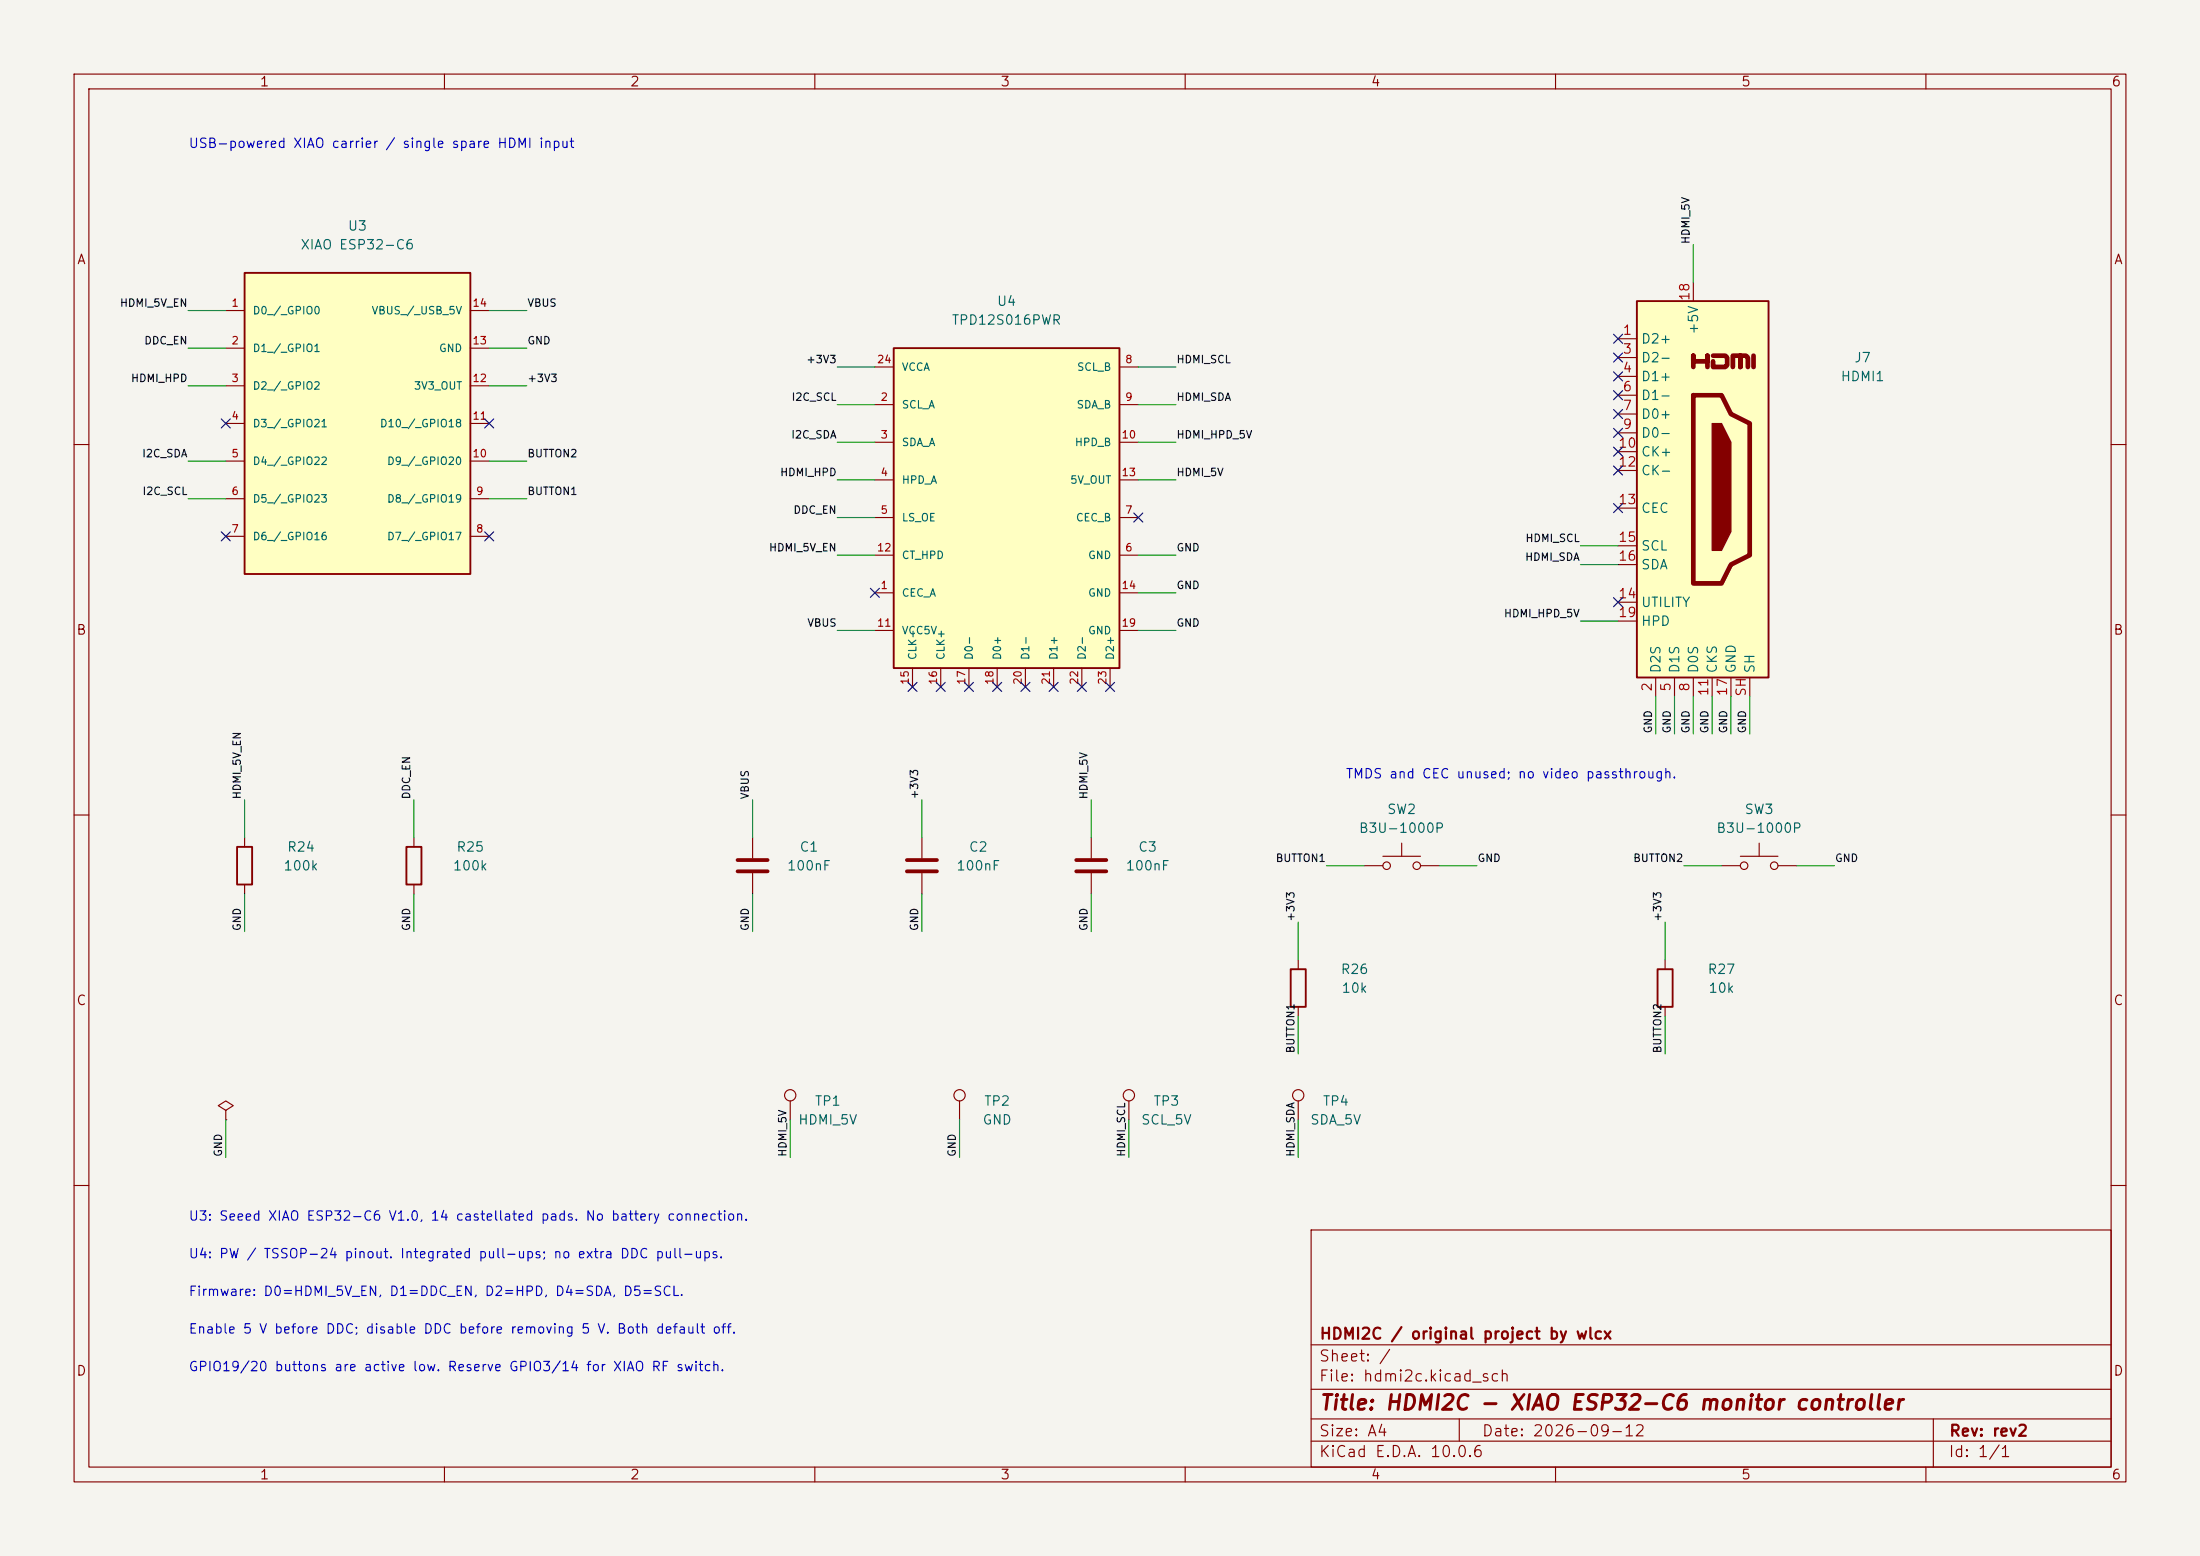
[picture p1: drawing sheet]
(kicad_sch (version 20250114) (generator "eeschema") (paper "A4")
 (title_block (title "HDMI2C - XIAO ESP32-C6 monitor controller") (date "2026-09-12") (rev "rev2") (company "HDMI2C / original project by wlcx"))
 (lib_symbols
(symbol "Connector:HDMI_A"
  (exclude_from_sim no)
  (in_bom yes)
  (on_board yes)
  (in_pos_files yes)
  (duplicate_pin_numbers_are_jumpers no)
  (property "Reference" "J" (at -6.35 26.67 0) (show_name no) (do_not_autoplace no) (effects (font (size 1.27 1.27))))
  (property "Value" "HDMI_A" (at 10.16 26.67 0) (show_name no) (do_not_autoplace no) (effects (font (size 1.27 1.27))))
  (property "Footprint" "" (at 0.635 0 0) (show_name no) (do_not_autoplace no) (hide yes) (effects (font (size 1.27 1.27))))
  (property "Datasheet" "https://en.wikipedia.org/wiki/HDMI" (at 0.635 0 0) (show_name no) (do_not_autoplace no) (hide yes) (effects (font (size 1.27 1.27))))
  (property "Description" "HDMI type A connector" (at 0 0 0) (show_name no) (do_not_autoplace no) (hide yes) (effects (font (size 1.27 1.27))))
  (symbol "HDMI_A_0_0"
   (polyline (pts (xy 0 16.51) (xy 0 18.034) (xy 0 17.272) (xy 1.905 17.272) (xy 1.905 18.034) (xy 1.905 16.51)) (stroke (width 0.635) (type default)) (fill (type none)))
   (polyline (pts (xy 2.667 18.034) (xy 4.318 18.034) (xy 4.572 17.78) (xy 4.572 16.764) (xy 4.318 16.51) (xy 2.667 16.51) (xy 2.667 17.272)) (stroke (width 0.635) (type default)) (fill (type none)))
   (polyline (pts (xy 8.128 16.51) (xy 8.128 18.034)) (stroke (width 0.635) (type default)) (fill (type none))))
  (symbol "HDMI_A_0_1"
   (rectangle (start -7.62 25.4) (end 10.16 -25.4) (stroke (width 0.254) (type default)) (fill (type background)))
   (polyline (pts (xy 0 12.7) (xy 0 -12.7) (xy 3.81 -12.7) (xy 5.08 -10.16) (xy 7.62 -8.89) (xy 7.62 8.89) (xy 5.08 10.16) (xy 3.81 12.7) (xy 0 12.7)) (stroke (width 0.635) (type default)) (fill (type none)))
   (polyline (pts (xy 2.54 8.89) (xy 3.81 8.89) (xy 5.08 6.35) (xy 5.08 -5.715) (xy 3.81 -8.255) (xy 2.54 -8.255) (xy 2.54 8.89)) (stroke (width 0) (type default)) (fill (type outline)))
   (polyline (pts (xy 5.334 16.51) (xy 5.334 18.034) (xy 6.35 18.034) (xy 6.35 16.51) (xy 6.35 18.034) (xy 7.112 18.034) (xy 7.366 17.78) (xy 7.366 16.51)) (stroke (width 0.635) (type default)) (fill (type none))))
  (symbol "HDMI_A_1_1"
   (pin passive line (at -10.16 20.32 0) (length 2.54) (name "D2+" (effects (font (size 1.27 1.27)))) (number "1" (effects (font (size 1.27 1.27)))))
   (pin power_in line (at -5.08 -27.94 90) (length 2.54) (name "D2S" (effects (font (size 1.27 1.27)))) (number "2" (effects (font (size 1.27 1.27)))))
   (pin passive line (at -10.16 17.78 0) (length 2.54) (name "D2-" (effects (font (size 1.27 1.27)))) (number "3" (effects (font (size 1.27 1.27)))))
   (pin passive line (at -10.16 15.24 0) (length 2.54) (name "D1+" (effects (font (size 1.27 1.27)))) (number "4" (effects (font (size 1.27 1.27)))))
   (pin power_in line (at -2.54 -27.94 90) (length 2.54) (name "D1S" (effects (font (size 1.27 1.27)))) (number "5" (effects (font (size 1.27 1.27)))))
   (pin passive line (at -10.16 12.7 0) (length 2.54) (name "D1-" (effects (font (size 1.27 1.27)))) (number "6" (effects (font (size 1.27 1.27)))))
   (pin passive line (at -10.16 10.16 0) (length 2.54) (name "D0+" (effects (font (size 1.27 1.27)))) (number "7" (effects (font (size 1.27 1.27)))))
   (pin power_in line (at 0 -27.94 90) (length 2.54) (name "D0S" (effects (font (size 1.27 1.27)))) (number "8" (effects (font (size 1.27 1.27)))))
   (pin passive line (at -10.16 7.62 0) (length 2.54) (name "D0-" (effects (font (size 1.27 1.27)))) (number "9" (effects (font (size 1.27 1.27)))))
   (pin passive line (at -10.16 5.08 0) (length 2.54) (name "CK+" (effects (font (size 1.27 1.27)))) (number "10" (effects (font (size 1.27 1.27)))))
   (pin power_in line (at 2.54 -27.94 90) (length 2.54) (name "CKS" (effects (font (size 1.27 1.27)))) (number "11" (effects (font (size 1.27 1.27)))))
   (pin passive line (at -10.16 2.54 0) (length 2.54) (name "CK-" (effects (font (size 1.27 1.27)))) (number "12" (effects (font (size 1.27 1.27)))))
   (pin bidirectional line (at -10.16 -2.54 0) (length 2.54) (name "CEC" (effects (font (size 1.27 1.27)))) (number "13" (effects (font (size 1.27 1.27)))))
   (pin passive line (at -10.16 -15.24 0) (length 2.54) (name "UTILITY" (effects (font (size 1.27 1.27)))) (number "14" (effects (font (size 1.27 1.27)))))
   (pin passive line (at -10.16 -7.62 0) (length 2.54) (name "SCL" (effects (font (size 1.27 1.27)))) (number "15" (effects (font (size 1.27 1.27)))))
   (pin bidirectional line (at -10.16 -10.16 0) (length 2.54) (name "SDA" (effects (font (size 1.27 1.27)))) (number "16" (effects (font (size 1.27 1.27)))))
   (pin power_in line (at 5.08 -27.94 90) (length 2.54) (name "GND" (effects (font (size 1.27 1.27)))) (number "17" (effects (font (size 1.27 1.27)))))
   (pin power_in line (at 0 27.94 270) (length 2.54) (name "+5V" (effects (font (size 1.27 1.27)))) (number "18" (effects (font (size 1.27 1.27)))))
   (pin passive line (at -10.16 -17.78 0) (length 2.54) (name "HPD" (effects (font (size 1.27 1.27)))) (number "19" (effects (font (size 1.27 1.27)))))
   (pin passive line (at 7.62 -27.94 90) (length 2.54) (name "SH" (effects (font (size 1.27 1.27)))) (number "SH" (effects (font (size 1.27 1.27))))))
  (embedded_fonts no))
(symbol "Connector:TestPoint"
  (pin_numbers (hide yes))
  (pin_names
   (offset 0.762) (hide yes))
  (exclude_from_sim no)
  (in_bom yes)
  (on_board yes)
  (in_pos_files yes)
  (duplicate_pin_numbers_are_jumpers no)
  (property "Reference" "TP" (at 0 6.858 0) (show_name no) (do_not_autoplace no) (effects (font (size 1.27 1.27))))
  (property "Value" "TestPoint" (at 0 5.08 0) (show_name no) (do_not_autoplace no) (effects (font (size 1.27 1.27))))
  (property "Footprint" "" (at 5.08 0 0) (show_name no) (do_not_autoplace no) (hide yes) (effects (font (size 1.27 1.27))))
  (property "Datasheet" "" (at 5.08 0 0) (show_name no) (do_not_autoplace no) (hide yes) (effects (font (size 1.27 1.27))))
  (property "Description" "test point" (at 0 0 0) (show_name no) (do_not_autoplace no) (hide yes) (effects (font (size 1.27 1.27))))
  (symbol "TestPoint_0_1"
   (circle (center 0 3.302) (radius 0.762) (stroke (width 0) (type default)) (fill (type none))))
  (symbol "TestPoint_1_1"
   (pin passive line (at 0 0 90) (length 2.54) (name "1" (effects (font (size 1.27 1.27)))) (number "1" (effects (font (size 1.27 1.27))))))
  (embedded_fonts no))
(symbol "Device:C"
  (pin_numbers (hide yes))
  (pin_names
   (offset 0.254))
  (exclude_from_sim no)
  (in_bom yes)
  (on_board yes)
  (in_pos_files yes)
  (duplicate_pin_numbers_are_jumpers no)
  (property "Reference" "C" (at 0.635 2.54 0) (show_name no) (do_not_autoplace no) (effects (font (size 1.27 1.27)) (justify left)))
  (property "Value" "C" (at 0.635 -2.54 0) (show_name no) (do_not_autoplace no) (effects (font (size 1.27 1.27)) (justify left)))
  (property "Footprint" "" (at 0.9652 -3.81 0) (show_name no) (do_not_autoplace no) (hide yes) (effects (font (size 1.27 1.27))))
  (property "Datasheet" "" (at 0 0 0) (show_name no) (do_not_autoplace no) (hide yes) (effects (font (size 1.27 1.27))))
  (property "Description" "Unpolarized capacitor" (at 0 0 0) (show_name no) (do_not_autoplace no) (hide yes) (effects (font (size 1.27 1.27))))
  (symbol "C_0_1"
   (polyline (pts (xy -2.032 0.762) (xy 2.032 0.762)) (stroke (width 0.508) (type default)) (fill (type none)))
   (polyline (pts (xy -2.032 -0.762) (xy 2.032 -0.762)) (stroke (width 0.508) (type default)) (fill (type none))))
  (symbol "C_1_1"
   (pin passive line (at 0 3.81 270) (length 2.794) (name "" (effects (font (size 1.27 1.27)))) (number "1" (effects (font (size 1.27 1.27)))))
   (pin passive line (at 0 -3.81 90) (length 2.794) (name "" (effects (font (size 1.27 1.27)))) (number "2" (effects (font (size 1.27 1.27))))))
  (embedded_fonts no))
(symbol "Device:R"
  (pin_numbers (hide yes))
  (pin_names
   (offset 0))
  (exclude_from_sim no)
  (in_bom yes)
  (on_board yes)
  (in_pos_files yes)
  (duplicate_pin_numbers_are_jumpers no)
  (property "Reference" "R" (at 2.032 0 90) (show_name no) (do_not_autoplace no) (effects (font (size 1.27 1.27))))
  (property "Value" "R" (at 0 0 90) (show_name no) (do_not_autoplace no) (effects (font (size 1.27 1.27))))
  (property "Footprint" "" (at -1.778 0 90) (show_name no) (do_not_autoplace no) (hide yes) (effects (font (size 1.27 1.27))))
  (property "Datasheet" "" (at 0 0 0) (show_name no) (do_not_autoplace no) (hide yes) (effects (font (size 1.27 1.27))))
  (property "Description" "Resistor" (at 0 0 0) (show_name no) (do_not_autoplace no) (hide yes) (effects (font (size 1.27 1.27))))
  (symbol "R_0_1"
   (rectangle (start -1.016 -2.54) (end 1.016 2.54) (stroke (width 0.254) (type default)) (fill (type none))))
  (symbol "R_1_1"
   (pin passive line (at 0 3.81 270) (length 1.27) (name "" (effects (font (size 1.27 1.27)))) (number "1" (effects (font (size 1.27 1.27)))))
   (pin passive line (at 0 -3.81 90) (length 1.27) (name "" (effects (font (size 1.27 1.27)))) (number "2" (effects (font (size 1.27 1.27))))))
  (embedded_fonts no))
(symbol "Switch:SW_Push"
  (pin_numbers (hide yes))
  (pin_names
   (offset 1.016) (hide yes))
  (exclude_from_sim no)
  (in_bom yes)
  (on_board yes)
  (in_pos_files yes)
  (duplicate_pin_numbers_are_jumpers no)
  (property "Reference" "SW" (at 1.27 2.54 0) (show_name no) (do_not_autoplace no) (effects (font (size 1.27 1.27)) (justify left)))
  (property "Value" "SW_Push" (at 0 -1.524 0) (show_name no) (do_not_autoplace no) (effects (font (size 1.27 1.27))))
  (property "Footprint" "" (at 0 5.08 0) (show_name no) (do_not_autoplace no) (hide yes) (effects (font (size 1.27 1.27))))
  (property "Datasheet" "" (at 0 5.08 0) (show_name no) (do_not_autoplace no) (hide yes) (effects (font (size 1.27 1.27))))
  (property "Description" "Push button switch, generic, two pins" (at 0 0 0) (show_name no) (do_not_autoplace no) (hide yes) (effects (font (size 1.27 1.27))))
  (symbol "SW_Push_0_1"
   (circle (center -2.032 0) (radius 0.508) (stroke (width 0) (type default)) (fill (type none)))
   (polyline (pts (xy 0 1.27) (xy 0 3.048)) (stroke (width 0) (type default)) (fill (type none)))
   (circle (center 2.032 0) (radius 0.508) (stroke (width 0) (type default)) (fill (type none)))
   (polyline (pts (xy 2.54 1.27) (xy -2.54 1.27)) (stroke (width 0) (type default)) (fill (type none)))
   (pin passive line (at -5.08 0 0) (length 2.54) (name "1" (effects (font (size 1.27 1.27)))) (number "1" (effects (font (size 1.27 1.27)))))
   (pin passive line (at 5.08 0 180) (length 2.54) (name "2" (effects (font (size 1.27 1.27)))) (number "2" (effects (font (size 1.27 1.27))))))
  (embedded_fonts no))
(symbol "hdmi2c:TPD12S016PW" (pin_names (offset 1.016)) (in_bom yes) (on_board yes)
   (property "Reference" "U" (at 0 25.4 0) (effects (font (size 1.27 1.27))))
   (property "Value" "TPD12S016PW" (at 0 22.86 0) (effects (font (size 1.27 1.27))))
   (property "Footprint" "" (at 0 0 0) (effects (font (size 1.27 1.27)) hide))
   (property "Datasheet" "https://www.ti.com/lit/ds/symlink/tpd12s016.pdf" (at 0 0 0) (effects (font (size 1.27 1.27)) hide))
   (property "Description" "TI HDMI interface, TSSOP-24 PW; DDC level shifting and protected 5 V output" (at 0 0 0) (effects (font (size 1.27 1.27)) hide))
   (symbol "TPD12S016PW_0_1"
    (rectangle (start -15.24 20.32) (end 15.24 -22.86) (stroke (width 0.254) (type default)) (fill (type background))))
   (symbol "TPD12S016PW_1_1"
  (pin power_in line (at -17.78 17.78 0) (length 2.54) (name "VCCA" (effects (font (size 1.016 1.016)))) (number "24" (effects (font (size 1.016 1.016)))))
(pin bidirectional line (at -17.78 12.700000000000001 0) (length 2.54) (name "SCL_A" (effects (font (size 1.016 1.016)))) (number "2" (effects (font (size 1.016 1.016)))))
(pin bidirectional line (at -17.78 7.620000000000001 0) (length 2.54) (name "SDA_A" (effects (font (size 1.016 1.016)))) (number "3" (effects (font (size 1.016 1.016)))))
(pin output line (at -17.78 2.540000000000001 0) (length 2.54) (name "HPD_A" (effects (font (size 1.016 1.016)))) (number "4" (effects (font (size 1.016 1.016)))))
(pin input line (at -17.78 -2.539999999999999 0) (length 2.54) (name "LS_OE" (effects (font (size 1.016 1.016)))) (number "5" (effects (font (size 1.016 1.016)))))
(pin input line (at -17.78 -7.619999999999997 0) (length 2.54) (name "CT_HPD" (effects (font (size 1.016 1.016)))) (number "12" (effects (font (size 1.016 1.016)))))
(pin bidirectional line (at -17.78 -12.7 0) (length 2.54) (name "CEC_A" (effects (font (size 1.016 1.016)))) (number "1" (effects (font (size 1.016 1.016)))))
(pin power_in line (at -17.78 -17.78 0) (length 2.54) (name "VCC5V" (effects (font (size 1.016 1.016)))) (number "11" (effects (font (size 1.016 1.016)))))
(pin bidirectional line (at 17.78 17.78 180) (length 2.54) (name "SCL_B" (effects (font (size 1.016 1.016)))) (number "8" (effects (font (size 1.016 1.016)))))
(pin bidirectional line (at 17.78 12.700000000000001 180) (length 2.54) (name "SDA_B" (effects (font (size 1.016 1.016)))) (number "9" (effects (font (size 1.016 1.016)))))
(pin input line (at 17.78 7.620000000000001 180) (length 2.54) (name "HPD_B" (effects (font (size 1.016 1.016)))) (number "10" (effects (font (size 1.016 1.016)))))
(pin power_out line (at 17.78 2.540000000000001 180) (length 2.54) (name "5V_OUT" (effects (font (size 1.016 1.016)))) (number "13" (effects (font (size 1.016 1.016)))))
(pin bidirectional line (at 17.78 -2.539999999999999 180) (length 2.54) (name "CEC_B" (effects (font (size 1.016 1.016)))) (number "7" (effects (font (size 1.016 1.016)))))
(pin power_in line (at 17.78 -7.619999999999997 180) (length 2.54) (name "GND" (effects (font (size 1.016 1.016)))) (number "6" (effects (font (size 1.016 1.016)))))
(pin power_in line (at 17.78 -12.7 180) (length 2.54) (name "GND" (effects (font (size 1.016 1.016)))) (number "14" (effects (font (size 1.016 1.016)))))
(pin power_in line (at 17.78 -17.78 180) (length 2.54) (name "GND" (effects (font (size 1.016 1.016)))) (number "19" (effects (font (size 1.016 1.016)))))
(pin passive line (at -12.7 -25.4 90) (length 2.54) (name "CLK-" (effects (font (size 1.016 1.016)))) (number "15" (effects (font (size 1.016 1.016)))))
(pin passive line (at -8.889999999999999 -25.4 90) (length 2.54) (name "CLK+" (effects (font (size 1.016 1.016)))) (number "16" (effects (font (size 1.016 1.016)))))
(pin passive line (at -5.079999999999999 -25.4 90) (length 2.54) (name "D0-" (effects (font (size 1.016 1.016)))) (number "17" (effects (font (size 1.016 1.016)))))
(pin passive line (at -1.2699999999999996 -25.4 90) (length 2.54) (name "D0+" (effects (font (size 1.016 1.016)))) (number "18" (effects (font (size 1.016 1.016)))))
(pin passive line (at 2.540000000000001 -25.4 90) (length 2.54) (name "D1-" (effects (font (size 1.016 1.016)))) (number "20" (effects (font (size 1.016 1.016)))))
(pin passive line (at 6.350000000000001 -25.4 90) (length 2.54) (name "D1+" (effects (font (size 1.016 1.016)))) (number "21" (effects (font (size 1.016 1.016)))))
(pin passive line (at 10.16 -25.4 90) (length 2.54) (name "D2-" (effects (font (size 1.016 1.016)))) (number "22" (effects (font (size 1.016 1.016)))))
(pin passive line (at 13.970000000000002 -25.4 90) (length 2.54) (name "D2+" (effects (font (size 1.016 1.016)))) (number "23" (effects (font (size 1.016 1.016)))))))
(symbol "hdmi2c:XIAO_ESP32C6" (pin_names (offset 1.016)) (in_bom yes) (on_board yes)
   (property "Reference" "U" (at 0 25.4 0) (effects (font (size 1.27 1.27))))
   (property "Value" "XIAO_ESP32C6" (at 0 22.86 0) (effects (font (size 1.27 1.27))))
   (property "Footprint" "" (at 0 0 0) (effects (font (size 1.27 1.27)) hide))
   (property "Datasheet" "https://files.seeedstudio.com/wiki/SeeedStudio-XIAO-ESP32C6/XIAO_ESP32_C6_v1.0_SCH_260114.pdf" (at 0 0 0) (effects (font (size 1.27 1.27)) hide))
   (property "Description" "Seeed Studio XIAO ESP32-C6 V1.0; 14 castellated pins; USB powered" (at 0 0 0) (effects (font (size 1.27 1.27)) hide))
   (symbol "XIAO_ESP32C6_0_1"
    (rectangle (start -15.24 20.32) (end 15.24 -20.32) (stroke (width 0.254) (type default)) (fill (type background))))
   (symbol "XIAO_ESP32C6_1_1"
  (pin bidirectional line (at -17.78 15.24 0) (length 2.54) (name "D0 / GPIO0" (effects (font (size 1.016 1.016)))) (number "1" (effects (font (size 1.016 1.016)))))
(pin bidirectional line (at -17.78 10.16 0) (length 2.54) (name "D1 / GPIO1" (effects (font (size 1.016 1.016)))) (number "2" (effects (font (size 1.016 1.016)))))
(pin bidirectional line (at -17.78 5.08 0) (length 2.54) (name "D2 / GPIO2" (effects (font (size 1.016 1.016)))) (number "3" (effects (font (size 1.016 1.016)))))
(pin bidirectional line (at -17.78 0.0 0) (length 2.54) (name "D3 / GPIO21" (effects (font (size 1.016 1.016)))) (number "4" (effects (font (size 1.016 1.016)))))
(pin bidirectional line (at -17.78 -5.08 0) (length 2.54) (name "D4 / GPIO22" (effects (font (size 1.016 1.016)))) (number "5" (effects (font (size 1.016 1.016)))))
(pin bidirectional line (at -17.78 -10.159999999999998 0) (length 2.54) (name "D5 / GPIO23" (effects (font (size 1.016 1.016)))) (number "6" (effects (font (size 1.016 1.016)))))
(pin bidirectional line (at -17.78 -15.24 0) (length 2.54) (name "D6 / GPIO16" (effects (font (size 1.016 1.016)))) (number "7" (effects (font (size 1.016 1.016)))))
(pin bidirectional line (at 17.78 -15.24 180) (length 2.54) (name "D7 / GPIO17" (effects (font (size 1.016 1.016)))) (number "8" (effects (font (size 1.016 1.016)))))
(pin bidirectional line (at 17.78 -10.159999999999998 180) (length 2.54) (name "D8 / GPIO19" (effects (font (size 1.016 1.016)))) (number "9" (effects (font (size 1.016 1.016)))))
(pin bidirectional line (at 17.78 -5.08 180) (length 2.54) (name "D9 / GPIO20" (effects (font (size 1.016 1.016)))) (number "10" (effects (font (size 1.016 1.016)))))
(pin bidirectional line (at 17.78 0.0 180) (length 2.54) (name "D10 / GPIO18" (effects (font (size 1.016 1.016)))) (number "11" (effects (font (size 1.016 1.016)))))
(pin power_out line (at 17.78 5.08 180) (length 2.54) (name "3V3_OUT" (effects (font (size 1.016 1.016)))) (number "12" (effects (font (size 1.016 1.016)))))
(pin power_in line (at 17.78 10.16 180) (length 2.54) (name "GND" (effects (font (size 1.016 1.016)))) (number "13" (effects (font (size 1.016 1.016)))))
(pin power_out line (at 17.78 15.24 180) (length 2.54) (name "VBUS / USB 5V" (effects (font (size 1.016 1.016)))) (number "14" (effects (font (size 1.016 1.016)))))))
(symbol "power:PWR_FLAG"
  (power global)
  (pin_numbers (hide yes))
  (pin_names
   (offset 0) (hide yes))
  (exclude_from_sim no)
  (in_bom yes)
  (on_board yes)
  (in_pos_files yes)
  (duplicate_pin_numbers_are_jumpers no)
  (property "Reference" "#FLG" (at 0 1.905 0) (show_name no) (do_not_autoplace no) (hide yes) (effects (font (size 1.27 1.27))))
  (property "Value" "PWR_FLAG" (at 0 3.81 0) (show_name no) (do_not_autoplace no) (effects (font (size 1.27 1.27))))
  (property "Footprint" "" (at 0 0 0) (show_name no) (do_not_autoplace no) (hide yes) (effects (font (size 1.27 1.27))))
  (property "Datasheet" "" (at 0 0 0) (show_name no) (do_not_autoplace no) (hide yes) (effects (font (size 1.27 1.27))))
  (property "Description" "Special symbol for telling ERC where power comes from" (at 0 0 0) (show_name no) (do_not_autoplace no) (hide yes) (effects (font (size 1.27 1.27))))
  (symbol "PWR_FLAG_0_0"
   (pin power_out line (at 0 0 90) (length 0) (name "" (effects (font (size 1.27 1.27)))) (number "1" (effects (font (size 1.27 1.27))))))
  (symbol "PWR_FLAG_0_1"
   (polyline (pts (xy 0 0) (xy 0 1.27) (xy -1.016 1.905) (xy 0 2.54) (xy 1.016 1.905) (xy 0 1.27)) (stroke (width 0) (type default)) (fill (type none))))
  (embedded_fonts no)))
(symbol (lib_id "hdmi2c:XIAO_ESP32C6") (at 48.26 57.15 0) (unit 1) (in_bom yes) (on_board yes)
(property "Reference" "U3" (at 48.26 30.479999999999997 0) (effects (font (size 1.27 1.27))))
(property "Value" "XIAO ESP32-C6" (at 48.26 33.019999999999996 0) (effects (font (size 1.27 1.27))))
(property "Footprint" "hdmi2c:XIAO_ESP32C6_Castellated" (at 48.26 57.15 0) (effects (font (size 1.27 1.27)) hide))
(property "Datasheet" "https://files.seeedstudio.com/wiki/SeeedStudio-XIAO-ESP32C6/XIAO_ESP32_C6_v1.0_SCH_260114.pdf" (at 48.26 57.15 0) (effects (font (size 1.27 1.27)) hide))
(property "Manufacturer" "Seeed Studio" (at 48.26 57.15 0) (effects (font (size 1.27 1.27)) hide))
(property "MPN" "113991254" (at 48.26 57.15 0) (effects (font (size 1.27 1.27)) hide))
(property "LCSC Part #" "C27675191" (at 48.26 57.15 0) (effects (font (size 1.27 1.27)) hide))
(property "Specification" "Complete V1.0 module; 14 soldered castellations; 4 MB flash" (at 48.26 57.15 0) (effects (font (size 1.27 1.27)) hide))
(pin "1")
(pin "2")
(pin "3")
(pin "4")
(pin "5")
(pin "6")
(pin "7")
(pin "8")
(pin "9")
(pin "10")
(pin "11")
(pin "12")
(pin "13")
(pin "14"))
(wire (pts (xy 30.48 41.91) (xy 25.4 41.91)) (stroke (width 0) (type default)))
(label "HDMI_5V_EN" (at 25.4 41.91 0) (effects (font (size 1.016 1.016)) (justify right bottom)))
(wire (pts (xy 30.48 46.99) (xy 25.4 46.99)) (stroke (width 0) (type default)))
(label "DDC_EN" (at 25.4 46.99 0) (effects (font (size 1.016 1.016)) (justify right bottom)))
(wire (pts (xy 30.48 52.07) (xy 25.4 52.07)) (stroke (width 0) (type default)))
(label "HDMI_HPD" (at 25.4 52.07 0) (effects (font (size 1.016 1.016)) (justify right bottom)))
(no_connect (at 30.48 57.15))
(wire (pts (xy 30.48 62.23) (xy 25.4 62.23)) (stroke (width 0) (type default)))
(label "I2C_SDA" (at 25.4 62.23 0) (effects (font (size 1.016 1.016)) (justify right bottom)))
(wire (pts (xy 30.48 67.31) (xy 25.4 67.31)) (stroke (width 0) (type default)))
(label "I2C_SCL" (at 25.4 67.31 0) (effects (font (size 1.016 1.016)) (justify right bottom)))
(no_connect (at 30.48 72.39))
(no_connect (at 66.04 72.39))
(wire (pts (xy 66.04 67.31) (xy 71.12 67.31)) (stroke (width 0) (type default)))
(label "BUTTON1" (at 71.12 67.31 0) (effects (font (size 1.016 1.016)) (justify left bottom)))
(wire (pts (xy 66.04 62.23) (xy 71.12 62.23)) (stroke (width 0) (type default)))
(label "BUTTON2" (at 71.12 62.23 0) (effects (font (size 1.016 1.016)) (justify left bottom)))
(no_connect (at 66.04 57.15))
(wire (pts (xy 66.04 52.07) (xy 71.12 52.07)) (stroke (width 0) (type default)))
(label "+3V3" (at 71.12 52.07 0) (effects (font (size 1.016 1.016)) (justify left bottom)))
(wire (pts (xy 66.04 46.99) (xy 71.12 46.99)) (stroke (width 0) (type default)))
(label "GND" (at 71.12 46.99 0) (effects (font (size 1.016 1.016)) (justify left bottom)))
(wire (pts (xy 66.04 41.91) (xy 71.12 41.91)) (stroke (width 0) (type default)))
(label "VBUS" (at 71.12 41.91 0) (effects (font (size 1.016 1.016)) (justify left bottom)))
(symbol (lib_id "hdmi2c:TPD12S016PW") (at 135.89 67.31 0) (unit 1) (in_bom yes) (on_board yes)
(property "Reference" "U4" (at 135.89 40.64 0) (effects (font (size 1.27 1.27))))
(property "Value" "TPD12S016PWR" (at 135.89 43.18 0) (effects (font (size 1.27 1.27))))
(property "Footprint" "Package_SO:TSSOP-24_4.4x7.8mm_P0.65mm" (at 135.89 67.31 0) (effects (font (size 1.27 1.27)) hide))
(property "Datasheet" "https://www.ti.com/lit/ds/symlink/tpd12s016.pdf" (at 135.89 67.31 0) (effects (font (size 1.27 1.27)) hide))
(property "Manufacturer" "Texas Instruments" (at 135.89 67.31 0) (effects (font (size 1.27 1.27)) hide))
(property "MPN" "TPD12S016PWR" (at 135.89 67.31 0) (effects (font (size 1.27 1.27)) hide))
(property "LCSC Part #" "C201665" (at 135.89 67.31 0) (effects (font (size 1.27 1.27)) hide))
(property "Specification" "PW/TSSOP-24; do not substitute the RKT pinout" (at 135.89 67.31 0) (effects (font (size 1.27 1.27)) hide))
(pin "24")
(pin "2")
(pin "3")
(pin "4")
(pin "5")
(pin "12")
(pin "1")
(pin "11")
(pin "8")
(pin "9")
(pin "10")
(pin "13")
(pin "7")
(pin "6")
(pin "14")
(pin "19")
(pin "15")
(pin "16")
(pin "17")
(pin "18")
(pin "20")
(pin "21")
(pin "22")
(pin "23"))
(wire (pts (xy 118.11 49.53) (xy 113.03 49.53)) (stroke (width 0) (type default)))
(label "+3V3" (at 113.03 49.53 0) (effects (font (size 1.016 1.016)) (justify right bottom)))
(wire (pts (xy 118.11 54.61) (xy 113.03 54.61)) (stroke (width 0) (type default)))
(label "I2C_SCL" (at 113.03 54.61 0) (effects (font (size 1.016 1.016)) (justify right bottom)))
(wire (pts (xy 118.11 59.69) (xy 113.03 59.69)) (stroke (width 0) (type default)))
(label "I2C_SDA" (at 113.03 59.69 0) (effects (font (size 1.016 1.016)) (justify right bottom)))
(wire (pts (xy 118.11 64.77) (xy 113.03 64.77)) (stroke (width 0) (type default)))
(label "HDMI_HPD" (at 113.03 64.77 0) (effects (font (size 1.016 1.016)) (justify right bottom)))
(wire (pts (xy 118.11 69.85) (xy 113.03 69.85)) (stroke (width 0) (type default)))
(label "DDC_EN" (at 113.03 69.85 0) (effects (font (size 1.016 1.016)) (justify right bottom)))
(wire (pts (xy 118.11 74.93) (xy 113.03 74.93)) (stroke (width 0) (type default)))
(label "HDMI_5V_EN" (at 113.03 74.93 0) (effects (font (size 1.016 1.016)) (justify right bottom)))
(no_connect (at 118.11 80.01))
(wire (pts (xy 118.11 85.09) (xy 113.03 85.09)) (stroke (width 0) (type default)))
(label "VBUS" (at 113.03 85.09 0) (effects (font (size 1.016 1.016)) (justify right bottom)))
(wire (pts (xy 153.67 49.53) (xy 158.75 49.53)) (stroke (width 0) (type default)))
(label "HDMI_SCL" (at 158.75 49.53 0) (effects (font (size 1.016 1.016)) (justify left bottom)))
(wire (pts (xy 153.67 54.61) (xy 158.75 54.61)) (stroke (width 0) (type default)))
(label "HDMI_SDA" (at 158.75 54.61 0) (effects (font (size 1.016 1.016)) (justify left bottom)))
(wire (pts (xy 153.67 59.69) (xy 158.75 59.69)) (stroke (width 0) (type default)))
(label "HDMI_HPD_5V" (at 158.75 59.69 0) (effects (font (size 1.016 1.016)) (justify left bottom)))
(wire (pts (xy 153.67 64.77) (xy 158.75 64.77)) (stroke (width 0) (type default)))
(label "HDMI_5V" (at 158.75 64.77 0) (effects (font (size 1.016 1.016)) (justify left bottom)))
(no_connect (at 153.67 69.85))
(wire (pts (xy 153.67 74.93) (xy 158.75 74.93)) (stroke (width 0) (type default)))
(label "GND" (at 158.75 74.93 0) (effects (font (size 1.016 1.016)) (justify left bottom)))
(wire (pts (xy 153.67 80.01) (xy 158.75 80.01)) (stroke (width 0) (type default)))
(label "GND" (at 158.75 80.01 0) (effects (font (size 1.016 1.016)) (justify left bottom)))
(wire (pts (xy 153.67 85.09) (xy 158.75 85.09)) (stroke (width 0) (type default)))
(label "GND" (at 158.75 85.09 0) (effects (font (size 1.016 1.016)) (justify left bottom)))
(no_connect (at 123.19 92.71))
(no_connect (at 127 92.71))
(no_connect (at 130.81 92.71))
(no_connect (at 134.62 92.71))
(no_connect (at 138.43 92.71))
(no_connect (at 142.24 92.71))
(no_connect (at 146.05 92.71))
(no_connect (at 149.86 92.71))
(symbol (lib_id "Connector:HDMI_A") (at 228.6 66.04 0) (unit 1) (in_bom yes) (on_board yes)
(property "Reference" "J7" (at 251.45999999999998 48.260000000000005 0) (effects (font (size 1.27 1.27))))
(property "Value" "HDMI1" (at 251.45999999999998 50.800000000000004 0) (effects (font (size 1.27 1.27))))
(property "Footprint" "hdmi2c:WURTH_685119134923_HDMI" (at 251.45999999999998 66.04 0) (effects (font (size 1.27 1.27)) hide))
(property "Datasheet" "https://www.we-online.com/components/products/datasheet/685119134923.pdf" (at 251.45999999999998 66.04 0) (effects (font (size 1.27 1.27)) hide))
(property "Manufacturer" "Wurth Elektronik" (at 228.6 66.04 0) (effects (font (size 1.27 1.27)) hide))
(property "MPN" "685119134923" (at 228.6 66.04 0) (effects (font (size 1.27 1.27)) hide))
(property "LCSC Part #" "C2930961" (at 228.6 66.04 0) (effects (font (size 1.27 1.27)) hide))
(property "Specification" "HDMI Type A receptacle; SMT contacts and plated-slot shell tabs" (at 228.6 66.04 0) (effects (font (size 1.27 1.27)) hide))
(pin "1")
(pin "2")
(pin "3")
(pin "4")
(pin "5")
(pin "6")
(pin "7")
(pin "8")
(pin "9")
(pin "10")
(pin "11")
(pin "12")
(pin "13")
(pin "14")
(pin "15")
(pin "16")
(pin "17")
(pin "18")
(pin "19")
(pin "SH"))
(no_connect (at 218.44 45.72))
(wire (pts (xy 223.52 93.98) (xy 223.52 99.06)) (stroke (width 0) (type default)))
(label "GND" (at 223.52 99.06 90) (effects (font (size 1.016 1.016)) (justify left bottom)))
(no_connect (at 218.44 48.26))
(no_connect (at 218.44 50.8))
(wire (pts (xy 226.06 93.98) (xy 226.06 99.06)) (stroke (width 0) (type default)))
(label "GND" (at 226.06 99.06 90) (effects (font (size 1.016 1.016)) (justify left bottom)))
(no_connect (at 218.44 53.34))
(no_connect (at 218.44 55.88))
(wire (pts (xy 228.6 93.98) (xy 228.6 99.06)) (stroke (width 0) (type default)))
(label "GND" (at 228.6 99.06 90) (effects (font (size 1.016 1.016)) (justify left bottom)))
(no_connect (at 218.44 58.42))
(no_connect (at 218.44 60.96))
(wire (pts (xy 231.14 93.98) (xy 231.14 99.06)) (stroke (width 0) (type default)))
(label "GND" (at 231.14 99.06 90) (effects (font (size 1.016 1.016)) (justify left bottom)))
(no_connect (at 218.44 63.5))
(no_connect (at 218.44 68.58))
(no_connect (at 218.44 81.28))
(wire (pts (xy 218.44 73.66) (xy 213.36 73.66)) (stroke (width 0) (type default)))
(label "HDMI_SCL" (at 213.36 73.66 0) (effects (font (size 1.016 1.016)) (justify right bottom)))
(wire (pts (xy 218.44 76.2) (xy 213.36 76.2)) (stroke (width 0) (type default)))
(label "HDMI_SDA" (at 213.36 76.2 0) (effects (font (size 1.016 1.016)) (justify right bottom)))
(wire (pts (xy 233.68 93.98) (xy 233.68 99.06)) (stroke (width 0) (type default)))
(label "GND" (at 233.68 99.06 90) (effects (font (size 1.016 1.016)) (justify left bottom)))
(wire (pts (xy 228.6 38.1) (xy 228.6 33.02)) (stroke (width 0) (type default)))
(label "HDMI_5V" (at 228.6 33.02 90) (effects (font (size 1.016 1.016)) (justify left bottom)))
(wire (pts (xy 218.44 83.82) (xy 213.36 83.82)) (stroke (width 0) (type default)))
(label "HDMI_HPD_5V" (at 213.36 83.82 0) (effects (font (size 1.016 1.016)) (justify right bottom)))
(wire (pts (xy 236.22 93.98) (xy 236.22 99.06)) (stroke (width 0) (type default)))
(label "GND" (at 236.22 99.06 90) (effects (font (size 1.016 1.016)) (justify left bottom)))
(symbol (lib_id "Device:C") (at 101.6 116.84 0) (unit 1) (in_bom yes) (on_board yes)
(property "Reference" "C1" (at 109.22 114.3 0) (effects (font (size 1.27 1.27))))
(property "Value" "100nF" (at 109.22 116.84 0) (effects (font (size 1.27 1.27))))
(property "Footprint" "Capacitor_SMD:C_0603_1608Metric" (at 109.22 116.84 0) (effects (font (size 1.27 1.27)) hide))
(property "Datasheet" "" (at 109.22 116.84 0) (effects (font (size 1.27 1.27)) hide))
(property "Manufacturer" "YAGEO" (at 101.6 116.84 0) (effects (font (size 1.27 1.27)) hide))
(property "MPN" "CC0603KRX7R9BB104" (at 101.6 116.84 0) (effects (font (size 1.27 1.27)) hide))
(property "LCSC Part #" "C14663" (at 101.6 116.84 0) (effects (font (size 1.27 1.27)) hide))
(property "Specification" "100 nF; >=16 V; X7R; +/-10%; 0603" (at 101.6 116.84 0) (effects (font (size 1.27 1.27)) hide))
(pin "1")
(pin "2"))
(wire (pts (xy 101.6 113.03) (xy 101.6 107.95)) (stroke (width 0) (type default)))
(label "VBUS" (at 101.6 107.95 90) (effects (font (size 1.016 1.016)) (justify left bottom)))
(wire (pts (xy 101.6 120.65) (xy 101.6 125.73)) (stroke (width 0) (type default)))
(label "GND" (at 101.6 125.73 90) (effects (font (size 1.016 1.016)) (justify left bottom)))
(symbol (lib_id "Device:C") (at 124.46 116.84 0) (unit 1) (in_bom yes) (on_board yes)
(property "Reference" "C2" (at 132.07999999999998 114.3 0) (effects (font (size 1.27 1.27))))
(property "Value" "100nF" (at 132.07999999999998 116.84 0) (effects (font (size 1.27 1.27))))
(property "Footprint" "Capacitor_SMD:C_0603_1608Metric" (at 132.07999999999998 116.84 0) (effects (font (size 1.27 1.27)) hide))
(property "Datasheet" "" (at 132.07999999999998 116.84 0) (effects (font (size 1.27 1.27)) hide))
(property "Manufacturer" "YAGEO" (at 124.46 116.84 0) (effects (font (size 1.27 1.27)) hide))
(property "MPN" "CC0603KRX7R9BB104" (at 124.46 116.84 0) (effects (font (size 1.27 1.27)) hide))
(property "LCSC Part #" "C14663" (at 124.46 116.84 0) (effects (font (size 1.27 1.27)) hide))
(property "Specification" "100 nF; >=16 V; X7R; +/-10%; 0603" (at 124.46 116.84 0) (effects (font (size 1.27 1.27)) hide))
(pin "1")
(pin "2"))
(wire (pts (xy 124.46 113.03) (xy 124.46 107.95)) (stroke (width 0) (type default)))
(label "+3V3" (at 124.46 107.95 90) (effects (font (size 1.016 1.016)) (justify left bottom)))
(wire (pts (xy 124.46 120.65) (xy 124.46 125.73)) (stroke (width 0) (type default)))
(label "GND" (at 124.46 125.73 90) (effects (font (size 1.016 1.016)) (justify left bottom)))
(symbol (lib_id "Device:C") (at 147.32 116.84 0) (unit 1) (in_bom yes) (on_board yes)
(property "Reference" "C3" (at 154.94 114.3 0) (effects (font (size 1.27 1.27))))
(property "Value" "100nF" (at 154.94 116.84 0) (effects (font (size 1.27 1.27))))
(property "Footprint" "Capacitor_SMD:C_0603_1608Metric" (at 154.94 116.84 0) (effects (font (size 1.27 1.27)) hide))
(property "Datasheet" "" (at 154.94 116.84 0) (effects (font (size 1.27 1.27)) hide))
(property "Manufacturer" "YAGEO" (at 147.32 116.84 0) (effects (font (size 1.27 1.27)) hide))
(property "MPN" "CC0603KRX7R9BB104" (at 147.32 116.84 0) (effects (font (size 1.27 1.27)) hide))
(property "LCSC Part #" "C14663" (at 147.32 116.84 0) (effects (font (size 1.27 1.27)) hide))
(property "Specification" "100 nF; >=16 V; X7R; +/-10%; 0603" (at 147.32 116.84 0) (effects (font (size 1.27 1.27)) hide))
(pin "1")
(pin "2"))
(wire (pts (xy 147.32 113.03) (xy 147.32 107.95)) (stroke (width 0) (type default)))
(label "HDMI_5V" (at 147.32 107.95 90) (effects (font (size 1.016 1.016)) (justify left bottom)))
(wire (pts (xy 147.32 120.65) (xy 147.32 125.73)) (stroke (width 0) (type default)))
(label "GND" (at 147.32 125.73 90) (effects (font (size 1.016 1.016)) (justify left bottom)))
(symbol (lib_id "Device:R") (at 33.02 116.84 0) (unit 1) (in_bom yes) (on_board yes)
(property "Reference" "R24" (at 40.64 114.3 0) (effects (font (size 1.27 1.27))))
(property "Value" "100k" (at 40.64 116.84 0) (effects (font (size 1.27 1.27))))
(property "Footprint" "Resistor_SMD:R_0603_1608Metric" (at 40.64 116.84 0) (effects (font (size 1.27 1.27)) hide))
(property "Datasheet" "" (at 40.64 116.84 0) (effects (font (size 1.27 1.27)) hide))
(property "Manufacturer" "FOJAN" (at 33.02 116.84 0) (effects (font (size 1.27 1.27)) hide))
(property "MPN" "FRH0603B1003TS" (at 33.02 116.84 0) (effects (font (size 1.27 1.27)) hide))
(property "LCSC Part #" "C51048211" (at 33.02 116.84 0) (effects (font (size 1.27 1.27)) hide))
(property "Specification" "100 kohm; >=0.1 W; +/-1%; 0603" (at 33.02 116.84 0) (effects (font (size 1.27 1.27)) hide))
(pin "1")
(pin "2"))
(wire (pts (xy 33.02 113.03) (xy 33.02 107.95)) (stroke (width 0) (type default)))
(label "HDMI_5V_EN" (at 33.02 107.95 90) (effects (font (size 1.016 1.016)) (justify left bottom)))
(wire (pts (xy 33.02 120.65) (xy 33.02 125.73)) (stroke (width 0) (type default)))
(label "GND" (at 33.02 125.73 90) (effects (font (size 1.016 1.016)) (justify left bottom)))
(symbol (lib_id "Device:R") (at 55.88 116.84 0) (unit 1) (in_bom yes) (on_board yes)
(property "Reference" "R25" (at 63.5 114.3 0) (effects (font (size 1.27 1.27))))
(property "Value" "100k" (at 63.5 116.84 0) (effects (font (size 1.27 1.27))))
(property "Footprint" "Resistor_SMD:R_0603_1608Metric" (at 63.5 116.84 0) (effects (font (size 1.27 1.27)) hide))
(property "Datasheet" "" (at 63.5 116.84 0) (effects (font (size 1.27 1.27)) hide))
(property "Manufacturer" "FOJAN" (at 55.88 116.84 0) (effects (font (size 1.27 1.27)) hide))
(property "MPN" "FRH0603B1003TS" (at 55.88 116.84 0) (effects (font (size 1.27 1.27)) hide))
(property "LCSC Part #" "C51048211" (at 55.88 116.84 0) (effects (font (size 1.27 1.27)) hide))
(property "Specification" "100 kohm; >=0.1 W; +/-1%; 0603" (at 55.88 116.84 0) (effects (font (size 1.27 1.27)) hide))
(pin "1")
(pin "2"))
(wire (pts (xy 55.88 113.03) (xy 55.88 107.95)) (stroke (width 0) (type default)))
(label "DDC_EN" (at 55.88 107.95 90) (effects (font (size 1.016 1.016)) (justify left bottom)))
(wire (pts (xy 55.88 120.65) (xy 55.88 125.73)) (stroke (width 0) (type default)))
(label "GND" (at 55.88 125.73 90) (effects (font (size 1.016 1.016)) (justify left bottom)))
(symbol (lib_id "Switch:SW_Push") (at 189.23 116.84 0) (unit 1) (in_bom yes) (on_board yes)
(property "Reference" "SW2" (at 189.23 109.22 0) (effects (font (size 1.27 1.27))))
(property "Value" "B3U-1000P" (at 189.23 111.76 0) (effects (font (size 1.27 1.27))))
(property "Footprint" "Button_Switch_SMD:SW_SPST_B3U-1000P" (at 189.23 116.84 0) (effects (font (size 1.27 1.27)) hide))
(property "Datasheet" "https://omronfs.omron.com/en_US/ecb/products/pdf/en-b3u.pdf" (at 189.23 116.84 0) (effects (font (size 1.27 1.27)) hide))
(property "Manufacturer" "Omron" (at 189.23 116.84 0) (effects (font (size 1.27 1.27)) hide))
(property "MPN" "B3U-1000P" (at 189.23 116.84 0) (effects (font (size 1.27 1.27)) hide))
(property "LCSC Part #" "C231329" (at 189.23 116.84 0) (effects (font (size 1.27 1.27)) hide))
(property "Specification" "Top-actuated SPST-NO; no locating boss" (at 189.23 116.84 0) (effects (font (size 1.27 1.27)) hide))
(pin "1")
(pin "2"))
(wire (pts (xy 184.15 116.84) (xy 179.07 116.84)) (stroke (width 0) (type default)))
(label "BUTTON1" (at 179.07 116.84 0) (effects (font (size 1.016 1.016)) (justify right bottom)))
(wire (pts (xy 194.31 116.84) (xy 199.39 116.84)) (stroke (width 0) (type default)))
(label "GND" (at 199.39 116.84 0) (effects (font (size 1.016 1.016)) (justify left bottom)))
(symbol (lib_id "Switch:SW_Push") (at 237.49 116.84 0) (unit 1) (in_bom yes) (on_board yes)
(property "Reference" "SW3" (at 237.49 109.22 0) (effects (font (size 1.27 1.27))))
(property "Value" "B3U-1000P" (at 237.49 111.76 0) (effects (font (size 1.27 1.27))))
(property "Footprint" "Button_Switch_SMD:SW_SPST_B3U-1000P" (at 237.49 116.84 0) (effects (font (size 1.27 1.27)) hide))
(property "Datasheet" "https://omronfs.omron.com/en_US/ecb/products/pdf/en-b3u.pdf" (at 237.49 116.84 0) (effects (font (size 1.27 1.27)) hide))
(property "Manufacturer" "Omron" (at 237.49 116.84 0) (effects (font (size 1.27 1.27)) hide))
(property "MPN" "B3U-1000P" (at 237.49 116.84 0) (effects (font (size 1.27 1.27)) hide))
(property "LCSC Part #" "C231329" (at 237.49 116.84 0) (effects (font (size 1.27 1.27)) hide))
(property "Specification" "Top-actuated SPST-NO; no locating boss" (at 237.49 116.84 0) (effects (font (size 1.27 1.27)) hide))
(pin "1")
(pin "2"))
(wire (pts (xy 232.41 116.84) (xy 227.33 116.84)) (stroke (width 0) (type default)))
(label "BUTTON2" (at 227.33 116.84 0) (effects (font (size 1.016 1.016)) (justify right bottom)))
(wire (pts (xy 242.57 116.84) (xy 247.65 116.84)) (stroke (width 0) (type default)))
(label "GND" (at 247.65 116.84 0) (effects (font (size 1.016 1.016)) (justify left bottom)))
(symbol (lib_id "Device:R") (at 175.26 133.35 0) (unit 1) (in_bom yes) (on_board yes)
(property "Reference" "R26" (at 182.88 130.81 0) (effects (font (size 1.27 1.27))))
(property "Value" "10k" (at 182.88 133.35 0) (effects (font (size 1.27 1.27))))
(property "Footprint" "Resistor_SMD:R_0603_1608Metric" (at 182.88 133.35 0) (effects (font (size 1.27 1.27)) hide))
(property "Datasheet" "" (at 182.88 133.35 0) (effects (font (size 1.27 1.27)) hide))
(property "Manufacturer" "Sunway" (at 175.26 133.35 0) (effects (font (size 1.27 1.27)) hide))
(property "MPN" "SC0603F1002F2BNRH" (at 175.26 133.35 0) (effects (font (size 1.27 1.27)) hide))
(property "LCSC Part #" "C3152123" (at 175.26 133.35 0) (effects (font (size 1.27 1.27)) hide))
(property "Specification" "10 kohm; >=0.1 W; +/-1%; 0603" (at 175.26 133.35 0) (effects (font (size 1.27 1.27)) hide))
(pin "1")
(pin "2"))
(wire (pts (xy 175.26 129.54) (xy 175.26 124.46)) (stroke (width 0) (type default)))
(label "+3V3" (at 175.26 124.46 90) (effects (font (size 1.016 1.016)) (justify left bottom)))
(wire (pts (xy 175.26 137.16) (xy 175.26 142.24)) (stroke (width 0) (type default)))
(label "BUTTON1" (at 175.26 142.24 90) (effects (font (size 1.016 1.016)) (justify left bottom)))
(symbol (lib_id "Device:R") (at 224.79 133.35 0) (unit 1) (in_bom yes) (on_board yes)
(property "Reference" "R27" (at 232.41 130.81 0) (effects (font (size 1.27 1.27))))
(property "Value" "10k" (at 232.41 133.35 0) (effects (font (size 1.27 1.27))))
(property "Footprint" "Resistor_SMD:R_0603_1608Metric" (at 232.41 133.35 0) (effects (font (size 1.27 1.27)) hide))
(property "Datasheet" "" (at 232.41 133.35 0) (effects (font (size 1.27 1.27)) hide))
(property "Manufacturer" "Sunway" (at 224.79 133.35 0) (effects (font (size 1.27 1.27)) hide))
(property "MPN" "SC0603F1002F2BNRH" (at 224.79 133.35 0) (effects (font (size 1.27 1.27)) hide))
(property "LCSC Part #" "C3152123" (at 224.79 133.35 0) (effects (font (size 1.27 1.27)) hide))
(property "Specification" "10 kohm; >=0.1 W; +/-1%; 0603" (at 224.79 133.35 0) (effects (font (size 1.27 1.27)) hide))
(pin "1")
(pin "2"))
(wire (pts (xy 224.79 129.54) (xy 224.79 124.46)) (stroke (width 0) (type default)))
(label "+3V3" (at 224.79 124.46 90) (effects (font (size 1.016 1.016)) (justify left bottom)))
(wire (pts (xy 224.79 137.16) (xy 224.79 142.24)) (stroke (width 0) (type default)))
(label "BUTTON2" (at 224.79 142.24 90) (effects (font (size 1.016 1.016)) (justify left bottom)))
(symbol (lib_id "Connector:TestPoint") (at 106.68 151.13 0) (unit 1) (in_bom no) (on_board yes)
(property "Reference" "TP1" (at 111.76 148.59 0) (effects (font (size 1.27 1.27))))
(property "Value" "HDMI_5V" (at 111.76 151.13 0) (effects (font (size 1.27 1.27))))
(property "Footprint" "TestPoint:TestPoint_Pad_D1.0mm" (at 111.76 151.13 0) (effects (font (size 1.27 1.27)) hide))
(property "Datasheet" "" (at 111.76 151.13 0) (effects (font (size 1.27 1.27)) hide))
(pin "1"))
(wire (pts (xy 106.68 151.13) (xy 106.68 156.21)) (stroke (width 0) (type default)))
(label "HDMI_5V" (at 106.68 156.21 90) (effects (font (size 1.016 1.016)) (justify left bottom)))
(symbol (lib_id "Connector:TestPoint") (at 129.54 151.13 0) (unit 1) (in_bom no) (on_board yes)
(property "Reference" "TP2" (at 134.62 148.59 0) (effects (font (size 1.27 1.27))))
(property "Value" "GND" (at 134.62 151.13 0) (effects (font (size 1.27 1.27))))
(property "Footprint" "TestPoint:TestPoint_Pad_D1.0mm" (at 134.62 151.13 0) (effects (font (size 1.27 1.27)) hide))
(property "Datasheet" "" (at 134.62 151.13 0) (effects (font (size 1.27 1.27)) hide))
(pin "1"))
(wire (pts (xy 129.54 151.13) (xy 129.54 156.21)) (stroke (width 0) (type default)))
(label "GND" (at 129.54 156.21 90) (effects (font (size 1.016 1.016)) (justify left bottom)))
(symbol (lib_id "Connector:TestPoint") (at 152.4 151.13 0) (unit 1) (in_bom no) (on_board yes)
(property "Reference" "TP3" (at 157.48000000000002 148.59 0) (effects (font (size 1.27 1.27))))
(property "Value" "SCL_5V" (at 157.48000000000002 151.13 0) (effects (font (size 1.27 1.27))))
(property "Footprint" "TestPoint:TestPoint_Pad_D1.0mm" (at 157.48000000000002 151.13 0) (effects (font (size 1.27 1.27)) hide))
(property "Datasheet" "" (at 157.48000000000002 151.13 0) (effects (font (size 1.27 1.27)) hide))
(pin "1"))
(wire (pts (xy 152.4 151.13) (xy 152.4 156.21)) (stroke (width 0) (type default)))
(label "HDMI_SCL" (at 152.4 156.21 90) (effects (font (size 1.016 1.016)) (justify left bottom)))
(symbol (lib_id "Connector:TestPoint") (at 175.26 151.13 0) (unit 1) (in_bom no) (on_board yes)
(property "Reference" "TP4" (at 180.34 148.59 0) (effects (font (size 1.27 1.27))))
(property "Value" "SDA_5V" (at 180.34 151.13 0) (effects (font (size 1.27 1.27))))
(property "Footprint" "TestPoint:TestPoint_Pad_D1.0mm" (at 180.34 151.13 0) (effects (font (size 1.27 1.27)) hide))
(property "Datasheet" "" (at 180.34 151.13 0) (effects (font (size 1.27 1.27)) hide))
(pin "1"))
(wire (pts (xy 175.26 151.13) (xy 175.26 156.21)) (stroke (width 0) (type default)))
(label "HDMI_SDA" (at 175.26 156.21 90) (effects (font (size 1.016 1.016)) (justify left bottom)))
(symbol (lib_id "power:PWR_FLAG") (at 30.48 151.13 0) (unit 1) (in_bom no) (on_board yes)
(property "Reference" "#FLG01" (at 30.48 148.59 0) (effects (font (size 1.27 1.27)) hide))
(property "Value" "PWR_FLAG" (at 30.48 151.13 0) (effects (font (size 1.27 1.27)) hide))
(property "Footprint" "" (at 30.48 151.13 0) (effects (font (size 1.27 1.27)) hide))
(property "Datasheet" "" (at 30.48 151.13 0) (effects (font (size 1.27 1.27)) hide))
(pin "1"))
(wire (pts (xy 30.48 151.13) (xy 30.48 156.21)) (stroke (width 0) (type default)))
(label "GND" (at 30.48 156.21 90) (effects (font (size 1.016 1.016)) (justify left bottom)))
(text "USB-powered XIAO carrier / single spare HDMI input" (at 25.4 20.32 0) (effects (font (size 1.27 1.27)) (justify left bottom)))
(text "U3: Seeed XIAO ESP32-C6 V1.0, 14 castellated pads. No battery connection." (at 25.4 165.1 0) (effects (font (size 1.27 1.27)) (justify left bottom)))
(text "U4: PW / TSSOP-24 pinout. Integrated pull-ups; no extra DDC pull-ups." (at 25.4 170.18 0) (effects (font (size 1.27 1.27)) (justify left bottom)))
(text "Firmware: D0=HDMI_5V_EN, D1=DDC_EN, D2=HPD, D4=SDA, D5=SCL." (at 25.4 175.26 0) (effects (font (size 1.27 1.27)) (justify left bottom)))
(text "Enable 5 V before DDC; disable DDC before removing 5 V. Both default off." (at 25.4 180.34 0) (effects (font (size 1.27 1.27)) (justify left bottom)))
(text "GPIO19/20 buttons are active low. Reserve GPIO3/14 for XIAO RF switch." (at 25.4 185.42 0) (effects (font (size 1.27 1.27)) (justify left bottom)))
(text "TMDS and CEC unused; no video passthrough." (at 181.61 105.41 0) (effects (font (size 1.27 1.27)) (justify left bottom)))
(sheet_instances (path "" (page "1"))))
